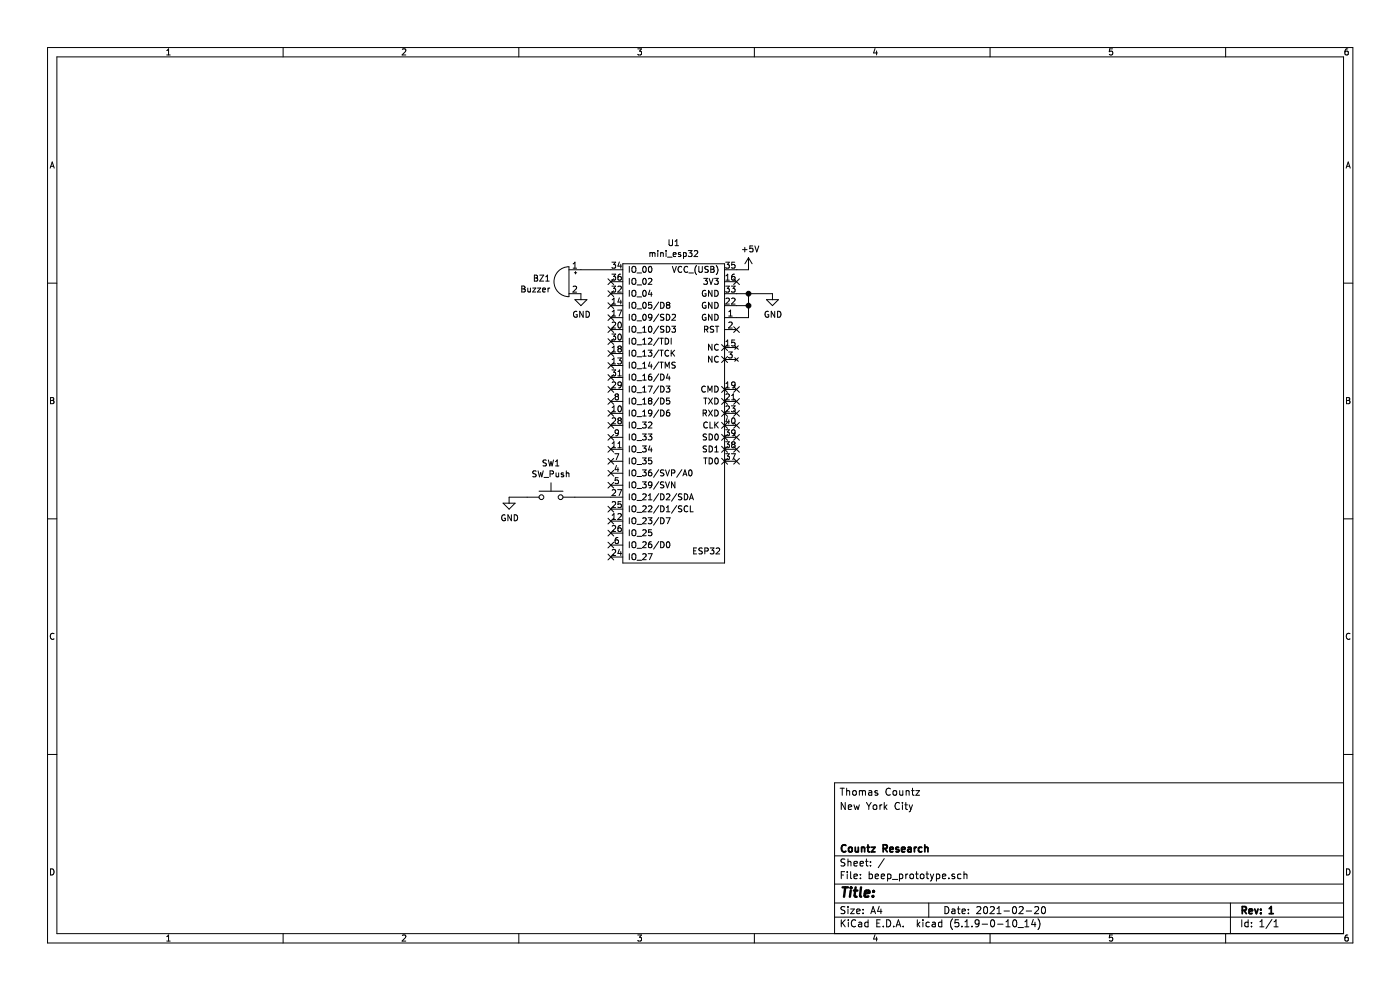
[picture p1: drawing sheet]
EESchema Schematic File Version 4
EELAYER 30 0
EELAYER END
$Descr A4 11693 8268
encoding utf-8
Sheet 1 1
Title ""
Date "2021-02-20"
Rev "1"
Comp "Countz Research"
Comment1 ""
Comment2 ""
Comment3 "New York City"
Comment4 "Thomas Countz"
$EndDescr
$Comp
L ESP32_mini:mini_esp32 U1
U 1 1
P 5600 2150
F 0 "U1" H 5625 2275 50  0000 C CNN
F 1 "mini_esp32" H 5625 2184 50  0000 C CNN
F 2 "ESP32_mini:ESP32_mini" H 5750 2250 50  0001 C CNN
F 3 "" H 5750 2250 50  0001 C CNN
	1    5600 2150
	1    0    0    -1  
$EndComp
$Comp
L Switch:SW_Push SW1
U 1 1
P 4600 4150
F 0 "SW1" H 4600 4435 50  0000 C CNN
F 1 "SW_Push" H 4600 4344 50  0000 C CNN
F 2 "Button_Switch_SMD:SW_SPST_Omron_B3FS-100xP" H 4600 4350 50  0001 C CNN
F 3 "~" H 4600 4350 50  0001 C CNN
	1    4600 4150
	1    0    0    -1  
$EndComp
$Comp
L power:GND #PWR0101
U 1 1
P 4850 2450
F 0 "#PWR0101" H 4850 2200 50  0001 C CNN
F 1 "GND" H 4855 2277 50  0000 C CNN
F 2 "" H 4850 2450 50  0001 C CNN
F 3 "" H 4850 2450 50  0001 C CNN
	1    4850 2450
	1    0    0    -1  
$EndComp
$Comp
L power:GND #PWR0102
U 1 1
P 6450 2450
F 0 "#PWR0102" H 6450 2200 50  0001 C CNN
F 1 "GND" H 6455 2277 50  0000 C CNN
F 2 "" H 6450 2450 50  0001 C CNN
F 3 "" H 6450 2450 50  0001 C CNN
	1    6450 2450
	1    0    0    -1  
$EndComp
Wire Wire Line
	6150 2450 6250 2450
Wire Wire Line
	6150 2550 6250 2550
Wire Wire Line
	6250 2550 6250 2450
Connection ~ 6250 2450
Wire Wire Line
	6250 2450 6450 2450
$Comp
L power:+5V #PWR0103
U 1 1
P 6250 2250
F 0 "#PWR0103" H 6250 2100 50  0001 C CNN
F 1 "+5V" H 6265 2423 50  0000 C CNN
F 2 "" H 6250 2250 50  0001 C CNN
F 3 "" H 6250 2250 50  0001 C CNN
	1    6250 2250
	1    0    0    -1  
$EndComp
$Comp
L power:GND #PWR0104
U 1 1
P 4250 4150
F 0 "#PWR0104" H 4250 3900 50  0001 C CNN
F 1 "GND" H 4255 3977 50  0000 C CNN
F 2 "" H 4250 4150 50  0001 C CNN
F 3 "" H 4250 4150 50  0001 C CNN
	1    4250 4150
	1    0    0    -1  
$EndComp
$Comp
L Device:Buzzer BZ1
U 1 1
P 4750 2350
F 0 "BZ1" H 4902 2379 50  0000 L CNN
F 1 "Buzzer" H 4902 2288 50  0000 L CNN
F 2 "Buzzer_Beeper:Buzzer_12x9.5RM7.6" V 4725 2450 50  0001 C CNN
F 3 "~" V 4725 2450 50  0001 C CNN
	1    4750 2350
	-1   0    0    -1  
$EndComp
Wire Wire Line
	4850 2250 5100 2250
Wire Wire Line
	4800 4150 5100 4150
NoConn ~ 5100 2350
NoConn ~ 5100 2450
NoConn ~ 5100 2550
NoConn ~ 5100 2650
NoConn ~ 5100 2750
NoConn ~ 5100 2850
NoConn ~ 5100 2950
NoConn ~ 5100 3050
NoConn ~ 5100 3150
NoConn ~ 5100 3250
NoConn ~ 5100 3350
NoConn ~ 5100 3450
NoConn ~ 5100 3550
NoConn ~ 5100 3650
NoConn ~ 5100 3750
NoConn ~ 5100 3850
NoConn ~ 5100 3950
NoConn ~ 5100 4050
NoConn ~ 5100 4250
NoConn ~ 5100 4350
NoConn ~ 5100 4450
NoConn ~ 5100 4550
NoConn ~ 5100 4650
NoConn ~ 6150 2350
NoConn ~ 6150 2750
NoConn ~ 6150 3250
NoConn ~ 6150 3350
NoConn ~ 6150 3450
NoConn ~ 6150 3550
NoConn ~ 6150 3650
NoConn ~ 6150 3750
NoConn ~ 6150 3850
Wire Wire Line
	6150 2650 6250 2650
Wire Wire Line
	6250 2650 6250 2550
Connection ~ 6250 2550
Wire Wire Line
	6150 2250 6250 2250
Wire Wire Line
	4250 4150 4400 4150
$EndSCHEMATC
